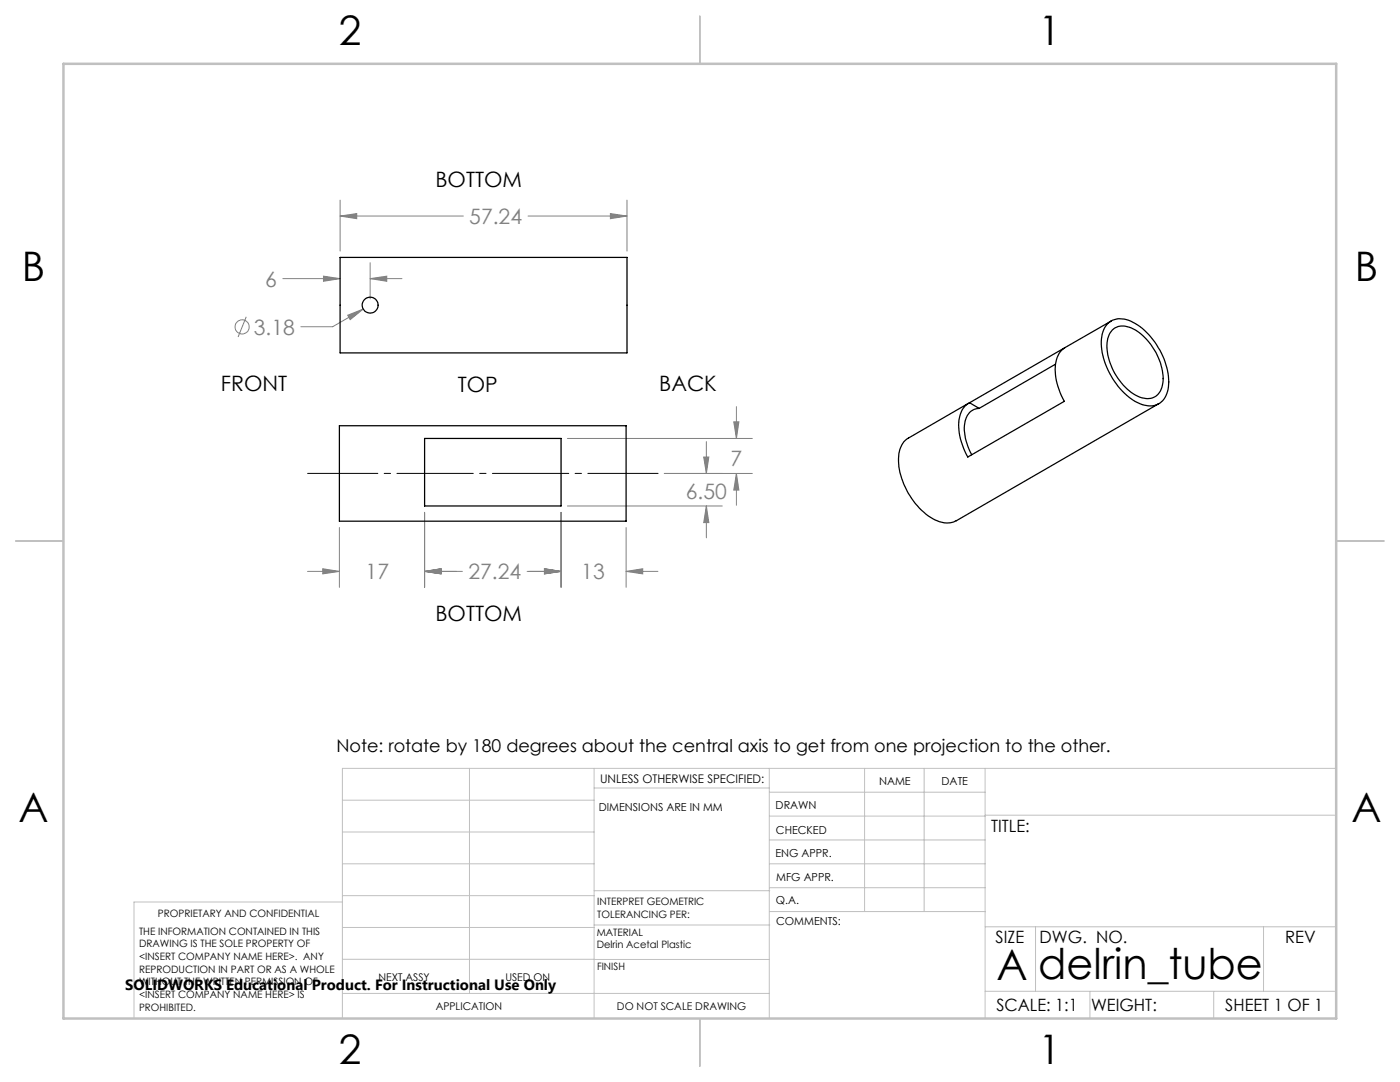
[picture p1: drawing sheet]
<svg xmlns="http://www.w3.org/2000/svg" width="279mm" height="216mm" viewBox="0 0 279 216" stroke-linecap="round" stroke-linejoin="round" font-family="sans-serif">
<g fill="none" stroke="#808080" stroke-width=".2">
<path d="M67.9 39.9v10.2M125.1 39.9v10.2M56.4 55.6h11.5M64.6 55.1l3.3 .5-3.3 .5zM67.9 43.1l3.3-.5v1zM67.9 43.1h24.6M73.9 55.6l3.3-.5v1zM73.9 52.4v7.2M73.9 55.6h6.3M105.4 43.1h19.7M121.8 42.6l3.3 .5-3.3 .5zM49.1 63.2l-1.6 4"/>
<path d="M69.4 62.9l3.1-1.2-2.6 2.1zM72.5 61.7l-6.1 3.5h-6.4M113.2 87.5h36.9M132.6 94.5h17.5M140.4 91.2h1.1l-.5 3.3zM141 88.1v6.4M146.4 84.2h1.1l-.5 3.3zM147 94.5l.5 3.3h-1.1zM147 81.1v6.4M147 94.5v6.3M61.4 114h6.3M64.4 113.5l3.3 .5-3.3 .5z"/>
<path d="M67.7 105.3v11.9M84.7 114l3.3-.5v1zM84.7 114h7.6M84.7 102.2v15M105.2 114h6.8M108.7 113.5l3.3 .5-3.3 .5zM112 102.2v15M113.2 101h30.9M125 114l3.3-.5v1zM125 105.3v11.9M125 114h6.3M141 101l.5 3.3h-1.1z"/>
<path d="M141 101v6.3"/>
<circle cx="48.3" cy="65.2" r="1.41"/>
</g>
<path d="M131.3 94.5h-69.9" fill="none" stroke="#000" stroke-width=".2" stroke-dasharray="15.2 1.3 1.3 1.3" stroke-dashoffset="1.2"/>
<g fill="none" stroke="#c0c0c0" stroke-width=".2">
<path d="M68.3 159.7h50.3M93.7 153.3v44.9M118.6 153.3v49.9M118.6 157.2h34.9M153.5 153.3v49.9M153.5 158.1h43.1M172.5 153.3v28.6M184.4 153.3v28.6M196.6 153.3v49.9M266.7 153.3h-198.4v49.9M68.3 178.7h50.3M68.3 172.4h50.3"/>
<path d="M68.3 166h50.3M68.3 180h-41.6v23.2M118.6 177.7h35M153.5 167.6h43.1M153.5 162.8h43.1M153.5 172.4h43.1M153.5 177.1h43.1M196.6 162.7h70.1M68.3 198.2h85.2M68.3 191.4l85.2 .1M68.3 185.1h50.3M118.6 184.6h35"/>
<path d="M153.6 181.9h43M196.6 197.8h70.1M196.6 184.9h70.1M206.7 184.9v12.9M217.5 197.8v5.4M242.2 197.8v5.4M252.2 184.9v12.9"/>
</g>
<path d="M139.7 3.2v9.5M3.1 107.9h9.6M266.7 107.9h9.5M139.7 203.2v9.6" fill="none" stroke="#c0c0c0" stroke-width=".25"/>
<path d="M12.7 12.7h254v190.5h-254z" fill="none" stroke="#c0c0c0" stroke-width=".5"/>
<path d="M121.8 42.6l3.3 .5-3.3 .5zM67.9 43.1l3.3-.5v1zM69.4 62.9l.5 .9 2.6-2.1zM73.9 55.6l3.3-.5v1zM64.6 55.1l3.3 .5-3.3 .5zM108.7 113.5l3.3 .5-3.3 .5zM125 114l3.3-.5v1zM84.7 114l3.3-.5v1zM108.7 113.5l3.3 .5-3.3 .5zM141 101l.5 3.3h-1.1zM140.4 91.2h1.1l-.5 3.3zM147 94.5l.5 3.3h-1.1zM146.4 84.2h1.1l-.5 3.3zM84.7 114l3.3-.5v1zM64.4 113.5l3.3 .5-3.3 .5z" fill="#808080"/>
<g fill="none" stroke="#000" stroke-width=".25">
<path d="M67.9 51.4h57.2v19h-57.2zM210.6 72.7l-15.2 8.8M212.4 69.5l-18.9 10.9M221.1 64.5a4.4 4.4 0 0 1 5.5 .1 14.4 14.4 0 0 1 6.6 12.6 3.7 3.7 0 0 1-4.8 3.7 12.1 12.1 0 0 1-7-6.5 10.9 10.9 0 0 1-1.2-8.5zM221.8 64.1l-9.3 5.3a5.3 5.3 0 0 0-1.9 5.4 14.3 14.3 0 0 0 1.8 5.3l-19.3 11.1a11 11 0 0 1-1.4-8.8l.9-1.4 .9-.6M222 65.9a3.5 3.5 0 0 1 4.2-.2 11.8 11.8 0 0 1 5.9 10.7 3.1 3.1 0 0 1-4.7 2.8 11.7 11.7 0 0 1-6.4-11.3l.4-1.2zM67.7 84.9h57.3v19.1h-57.3zM84.7 87.5h27.3v13.5h-27.3zM193.3 80.5l-12 6.9a5.1 5.1 0 0 0-1.9 5.2 14.9 14.9 0 0 0 7.2 11.2 4.6 4.6 0 0 0 4.2 .1l40.5-23.4M193.5 80.4l1.9 1.1M195.4 81.5a3 3 0 0 0-2.9 2.9 10.1 10.1 0 0 0 1.4 6.3"/>
<circle cx="73.9" cy="60.9" r="1.6"/>
</g>
<g font-size="8.5">
<text x="198.9" y="195.5">A</text>
<text x="207.2" y="195.4">delrin_tube</text>
</g>
<g font-size="8.1">
<text x="67.6" y="8.9">2</text>
<text x="207.3" y="8.9">1</text>
<text x="4.4" y="56.2">B</text>
<text x="270.4" y="56.2">B</text>
<text x="3.7" y="164.1">A</text>
<text x="269.7" y="164.1">A</text>
<text x="67.6" y="212.4">2</text>
<text x="207.3" y="212.4">1</text>
</g>
<g font-size="4.2">
<text x="86.9" y="37.3">BOTTOM</text>
<text x="44.1" y="78">FRONT</text>
<text x="91.3" y="78.2">TOP</text>
<text x="131.6" y="78">BACK</text>
<text x="86.9" y="123.9">BOTTOM</text>
</g>
<g font-size="4.2" fill="#808080">
<text x="93.6" y="44.7">57.24</text>
<text x="53" y="57.2">6</text>
<text x="50.7" y="66.8">3.18</text>
<text x="145.8" y="93.1">7</text>
<text x="136.9" y="99.6">6.50</text>
<text x="73" y="115.6">17</text>
<text x="93.5" y="115.6">27.24</text>
<text x="116" y="115.6">13</text>
</g>
<text font-size="3.5" x="67.1" y="150.1">Note: rotate by 180 degrees about the central axis to get from one projection to the other.</text>
<g font-size="3.4">
<text x="197.8" y="166">TITLE:</text>
<text x="198.7" y="188.1">SIZE</text>
<text x="207.5" y="188.1">DWG. NO.</text>
<text x="256.5" y="188.2">REV</text>
<text x="198.8" y="201.7">SCALE: 1:1</text>
<text x="217.7" y="201.8">WEIGHT:</text>
<text x="244.5" y="201.7">SHEET 1 OF 1</text>
</g>
<text font-size="3" x="25" y="197.6">SOLIDWORKS Educational Product. For Instructional Use Only</text>
<text font-size="2.4" x="119.8" y="156.2">UNLESS OTHERWISE SPECIFIED:</text>
<g font-size="2.2">
<text x="119.5" y="161.8">DIMENSIONS ARE IN MM</text>
<text x="154.8" y="161.4">DRAWN</text>
<text x="175.4" y="156.6">NAME</text>
<text x="187.9" y="156.7">DATE</text>
<text x="154.9" y="166.3">CHECKED</text>
<text x="154.8" y="171">ENG APPR.</text>
<text x="154.9" y="175.7">MFG APPR.</text>
<text x="154.9" y="180.4">Q.A.</text>
<text x="154.9" y="184.6">COMMENTS:</text>
</g>
<g font-size="2.1">
<text x="75.5" y="195.7">NEXT ASSY</text>
<text x="100.9" y="195.7">USED ON</text>
<text x="86.9" y="201.5">APPLICATION</text>
<text x="123.1" y="201.6">DO NOT SCALE DRAWING</text>
</g>
<g font-size="2">
<text x="31.5" y="182.9">PROPRIETARY AND CONFIDENTIAL</text>
<text x="119.2" y="180.6">INTERPRET GEOMETRIC</text>
<text x="119.2" y="183.1">TOLERANCING PER:</text>
<text x="27.8" y="186.5">THE INFORMATION CONTAINED IN THIS</text>
<text x="27.8" y="189">DRAWING IS THE SOLE PROPERTY OF</text>
<text x="27.8" y="191.6">&lt;INSERT COMPANY NAME HERE&gt;. ANY</text>
<text x="119.1" y="186.7">MATERIAL</text>
<text x="119.1" y="189.2">Delrin Acetal Plastic</text>
<text x="27.8" y="194.1">REPRODUCTION IN PART OR AS A WHOLE</text>
<text x="27.8" y="196.6">WITHOUT THE WRITTEN PERMISSION OF</text>
<text x="119.1" y="193.5">FINISH</text>
<text x="27.8" y="199.1">&lt;INSERT COMPANY NAME HERE&gt; IS</text>
<text x="27.8" y="201.7">PROHIBITED.</text>
</g>
</svg>
